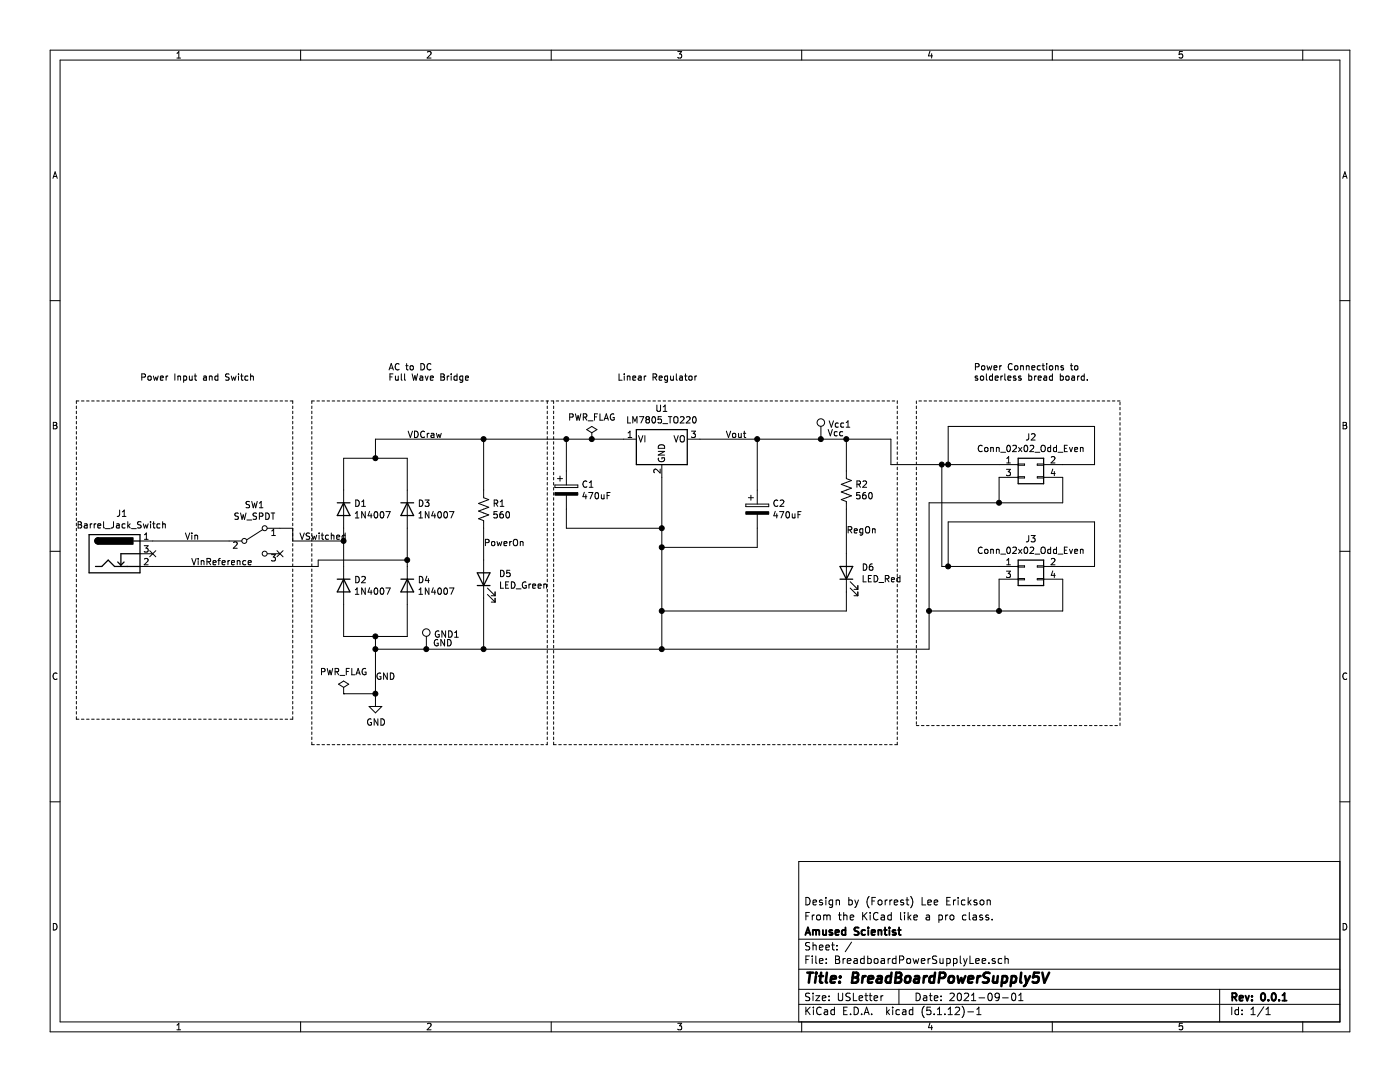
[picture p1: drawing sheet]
EESchema Schematic File Version 4
EELAYER 30 0
EELAYER END
$Descr USLetter 11000 8500
encoding utf-8
Sheet 1 1
Title "BreadBoardPowerSupply5V"
Date "2021-09-01"
Rev "0.0.1"
Comp "Amused Scientist"
Comment1 "From the KiCad like a pro class."
Comment2 "Design by (Forrest) Lee Erickson"
Comment3 ""
Comment4 ""
$EndDescr
$Comp
L Device:CP C1
U 1 1
P 4450 3850
F 0 "C1" H 4568 3896 50  0000 L CNN
F 1 "470uF" H 4568 3805 50  0000 L CNN
F 2 "Capacitor_THT:CP_Radial_D10.0mm_P5.00mm" H 4488 3700 50  0001 C CNN
F 3 "~" H 4450 3850 50  0001 C CNN
	1    4450 3850
	1    0    0    -1  
$EndComp
$Comp
L Device:CP C2
U 1 1
P 5950 4000
F 0 "C2" H 6068 4046 50  0000 L CNN
F 1 "470uF" H 6068 3955 50  0000 L CNN
F 2 "Capacitor_THT:CP_Radial_D6.3mm_P2.50mm" H 5988 3850 50  0001 C CNN
F 3 "~" H 5950 4000 50  0001 C CNN
	1    5950 4000
	1    0    0    -1  
$EndComp
$Comp
L Device:R_US R1
U 1 1
P 3800 4000
F 0 "R1" H 3868 4046 50  0000 L CNN
F 1 "560" H 3868 3955 50  0000 L CNN
F 2 "Resistor_THT:R_Axial_DIN0207_L6.3mm_D2.5mm_P7.62mm_Horizontal" V 3840 3990 50  0001 C CNN
F 3 "~" H 3800 4000 50  0001 C CNN
	1    3800 4000
	1    0    0    -1  
$EndComp
$Comp
L Device:R_US R2
U 1 1
P 6650 3850
F 0 "R2" H 6718 3896 50  0000 L CNN
F 1 "560" H 6718 3805 50  0000 L CNN
F 2 "Resistor_THT:R_Axial_DIN0207_L6.3mm_D2.5mm_P7.62mm_Horizontal" V 6690 3840 50  0001 C CNN
F 3 "~" H 6650 3850 50  0001 C CNN
	1    6650 3850
	1    0    0    -1  
$EndComp
$Comp
L Device:D D1
U 1 1
P 2700 4000
F 0 "D1" V 2654 4080 50  0000 L CNN
F 1 "1N4007" V 2745 4080 50  0000 L CNN
F 2 "Diode_THT:D_DO-41_SOD81_P10.16mm_Horizontal" H 2700 4000 50  0001 C CNN
F 3 "~" H 2700 4000 50  0001 C CNN
	1    2700 4000
	0    1    1    0   
$EndComp
$Comp
L Regulator_Linear:LM7805_TO220 U1
U 1 1
P 5200 3450
F 0 "U1" H 5200 3692 50  0000 C CNN
F 1 "LM7805_TO220" H 5200 3601 50  0000 C CNN
F 2 "Package_TO_SOT_THT:TO-220-3_Vertical" H 5200 3675 50  0001 C CIN
F 3 "https://www.onsemi.cn/PowerSolutions/document/MC7800-D.PDF" H 5200 3400 50  0001 C CNN
	1    5200 3450
	1    0    0    -1  
$EndComp
$Comp
L Device:LED D5
U 1 1
P 3800 4550
F 0 "D5" V 3839 4432 50  0000 R CNN
F 1 "LED_Green" V 3748 4432 50  0000 R CNN
F 2 "LED_THT:LED_D5.0mm" H 3800 4550 50  0001 C CNN
F 3 "~" H 3800 4550 50  0001 C CNN
	1    3800 4550
	0    -1   -1   0   
$EndComp
$Comp
L Device:LED D6
U 1 1
P 6650 4500
F 0 "D6" V 6689 4382 50  0000 R CNN
F 1 "LED_Red" V 6598 4382 50  0000 R CNN
F 2 "LED_THT:LED_D5.0mm" H 6650 4500 50  0001 C CNN
F 3 "~" H 6650 4500 50  0001 C CNN
	1    6650 4500
	0    -1   -1   0   
$EndComp
$Comp
L Connector_Generic:Conn_02x02_Odd_Even J3
U 1 1
P 8050 4450
F 0 "J3" H 8100 4667 50  0000 C CNN
F 1 "Conn_02x02_Odd_Even" H 8100 4576 50  0000 C CNN
F 2 "Connector_PinHeader_2.54mm:PinHeader_2x02_P2.54mm_Vertical" H 8050 4450 50  0001 C CNN
F 3 "~" H 8050 4450 50  0001 C CNN
	1    8050 4450
	1    0    0    -1  
$EndComp
$Comp
L Connector_Generic:Conn_02x02_Odd_Even J2
U 1 1
P 8050 3650
F 0 "J2" H 8100 3867 50  0000 C CNN
F 1 "Conn_02x02_Odd_Even" H 8100 3776 50  0000 C CNN
F 2 "Connector_PinHeader_2.54mm:PinHeader_2x02_P2.54mm_Vertical" H 8050 3650 50  0001 C CNN
F 3 "~" H 8050 3650 50  0001 C CNN
	1    8050 3650
	1    0    0    -1  
$EndComp
$Comp
L Connector:Barrel_Jack_Switch J1
U 1 1
P 900 4350
F 0 "J1" H 957 4667 50  0000 C CNN
F 1 "Barrel_Jack_Switch" H 957 4576 50  0000 C CNN
F 2 "Connector_BarrelJack:BarrelJack_Horizontal" H 950 4310 50  0001 C CNN
F 3 "~" H 950 4310 50  0001 C CNN
	1    900  4350
	1    0    0    -1  
$EndComp
$Comp
L Device:D D3
U 1 1
P 3200 4000
F 0 "D3" V 3154 4080 50  0000 L CNN
F 1 "1N4007" V 3245 4080 50  0000 L CNN
F 2 "Diode_THT:D_DO-41_SOD81_P10.16mm_Horizontal" H 3200 4000 50  0001 C CNN
F 3 "~" H 3200 4000 50  0001 C CNN
	1    3200 4000
	0    1    1    0   
$EndComp
$Comp
L Device:D D2
U 1 1
P 2700 4600
F 0 "D2" V 2654 4680 50  0000 L CNN
F 1 "1N4007" V 2745 4680 50  0000 L CNN
F 2 "Diode_THT:D_DO-41_SOD81_P10.16mm_Horizontal" H 2700 4600 50  0001 C CNN
F 3 "~" H 2700 4600 50  0001 C CNN
	1    2700 4600
	0    1    1    0   
$EndComp
$Comp
L Device:D D4
U 1 1
P 3200 4600
F 0 "D4" V 3154 4680 50  0000 L CNN
F 1 "1N4007" V 3245 4680 50  0000 L CNN
F 2 "Diode_THT:D_DO-41_SOD81_P10.16mm_Horizontal" H 3200 4600 50  0001 C CNN
F 3 "~" H 3200 4600 50  0001 C CNN
	1    3200 4600
	0    1    1    0   
$EndComp
$Comp
L Switch:SW_SPDT SW1
U 1 1
P 2000 4250
F 0 "SW1" H 2000 4535 50  0000 C CNN
F 1 "SW_SPDT" H 2000 4444 50  0000 C CNN
F 2 "digikey-footprints:Switch_Slide_11.6x4mm_EG1218" H 2000 4250 50  0001 C CNN
F 3 "~" H 2000 4250 50  0001 C CNN
	1    2000 4250
	1    0    0    -1  
$EndComp
Wire Wire Line
	2700 3850 2700 3600
Wire Wire Line
	2700 3600 2950 3600
Wire Wire Line
	3200 3600 3200 3850
Wire Wire Line
	2700 4750 2700 5000
Wire Wire Line
	2700 5000 2950 5000
Wire Wire Line
	3200 5000 3200 4750
Wire Wire Line
	3200 4450 3200 4400
Wire Wire Line
	2500 4450 2500 4400
Wire Wire Line
	2500 4400 3200 4400
Connection ~ 3200 4400
Wire Wire Line
	3200 4400 3200 4150
NoConn ~ 1200 4350
Wire Wire Line
	2700 4150 2700 4250
Wire Wire Line
	1200 4250 1800 4250
Wire Wire Line
	1200 4450 2500 4450
Wire Wire Line
	2200 4150 2300 4150
Wire Wire Line
	2300 4150 2300 4250
Wire Wire Line
	2300 4250 2700 4250
Connection ~ 2700 4250
Wire Wire Line
	2700 4250 2700 4450
NoConn ~ 2200 4350
Wire Wire Line
	2950 3600 2950 3450
Wire Wire Line
	2950 3450 3800 3450
Connection ~ 2950 3600
Wire Wire Line
	2950 3600 3200 3600
Wire Wire Line
	4450 3700 4450 3450
Connection ~ 4450 3450
Wire Wire Line
	4450 3450 4650 3450
Wire Wire Line
	3800 3850 3800 3450
Connection ~ 3800 3450
Wire Wire Line
	3800 3450 4450 3450
Wire Wire Line
	3800 4150 3800 4400
Wire Wire Line
	2950 5000 2950 5100
Wire Wire Line
	2950 5100 3350 5100
Wire Wire Line
	5200 5100 5200 4800
Connection ~ 2950 5000
Wire Wire Line
	2950 5000 3200 5000
Wire Wire Line
	4450 4000 4450 4150
Wire Wire Line
	4450 4150 5200 4150
Connection ~ 5200 4150
Wire Wire Line
	5200 4150 5200 3750
Wire Wire Line
	3800 4700 3800 5100
Connection ~ 3800 5100
Wire Wire Line
	3800 5100 5200 5100
Wire Wire Line
	5500 3450 5950 3450
Wire Wire Line
	5950 3450 5950 3850
Wire Wire Line
	5950 4150 5950 4300
Wire Wire Line
	5950 4300 5200 4300
Connection ~ 5200 4300
Wire Wire Line
	5200 4300 5200 4150
Wire Wire Line
	6650 3700 6650 3450
Wire Wire Line
	6650 3450 6450 3450
Connection ~ 5950 3450
Wire Wire Line
	6650 4000 6650 4350
Wire Wire Line
	6650 4650 6650 4800
Wire Wire Line
	6650 4800 5200 4800
Connection ~ 5200 4800
Wire Wire Line
	5200 4800 5200 4300
Wire Wire Line
	7850 3650 7450 3650
Wire Wire Line
	7000 3650 7000 3450
Wire Wire Line
	7000 3450 6650 3450
Connection ~ 6650 3450
Wire Wire Line
	8350 3650 8600 3650
Wire Wire Line
	8600 3650 8600 3350
Wire Wire Line
	8600 3350 7450 3350
Wire Wire Line
	7450 3350 7450 3650
Connection ~ 7450 3650
Wire Wire Line
	7450 3650 7400 3650
Wire Wire Line
	7850 4450 7450 4450
Wire Wire Line
	7400 4450 7400 3650
Connection ~ 7400 3650
Wire Wire Line
	7400 3650 7000 3650
Wire Wire Line
	8350 4450 8600 4450
Wire Wire Line
	8600 4450 8600 4100
Wire Wire Line
	8600 4100 7450 4100
Wire Wire Line
	7450 4100 7450 4450
Connection ~ 7450 4450
Wire Wire Line
	7450 4450 7400 4450
Wire Wire Line
	7850 3750 7850 3950
Wire Wire Line
	7850 3950 8350 3950
Wire Wire Line
	8350 3950 8350 3750
Wire Wire Line
	7850 4550 7850 4800
Wire Wire Line
	7850 4800 8350 4800
Wire Wire Line
	8350 4800 8350 4550
Wire Wire Line
	5200 5100 7300 5100
Connection ~ 5200 5100
Connection ~ 7850 4800
Wire Wire Line
	7300 3950 7300 4800
Connection ~ 7850 3950
Wire Wire Line
	7300 3950 7850 3950
Wire Wire Line
	7300 5100 7300 4800
Connection ~ 7300 4800
Wire Wire Line
	7300 4800 7850 4800
$Comp
L power:PWR_FLAG #FLG0101
U 1 1
P 4650 3450
F 0 "#FLG0101" H 4650 3525 50  0001 C CNN
F 1 "PWR_FLAG" H 4650 3623 50  0000 C CNN
F 2 "" H 4650 3450 50  0001 C CNN
F 3 "~" H 4650 3450 50  0001 C CNN
	1    4650 3450
	1    0    0    -1  
$EndComp
Connection ~ 4650 3450
Wire Wire Line
	4650 3450 4900 3450
$Comp
L power:GND #PWR0101
U 1 1
P 2950 5500
F 0 "#PWR0101" H 2950 5250 50  0001 C CNN
F 1 "GND" H 2955 5327 50  0000 C CNN
F 2 "" H 2950 5500 50  0001 C CNN
F 3 "" H 2950 5500 50  0001 C CNN
	1    2950 5500
	1    0    0    -1  
$EndComp
Wire Wire Line
	2950 5500 2950 5450
Connection ~ 2950 5100
$Comp
L power:PWR_FLAG #FLG0102
U 1 1
P 2700 5450
F 0 "#FLG0102" H 2700 5525 50  0001 C CNN
F 1 "PWR_FLAG" H 2700 5623 50  0000 C CNN
F 2 "" H 2700 5450 50  0001 C CNN
F 3 "~" H 2700 5450 50  0001 C CNN
	1    2700 5450
	1    0    0    -1  
$EndComp
Wire Wire Line
	2700 5450 2950 5450
Connection ~ 2950 5450
Wire Wire Line
	2950 5450 2950 5100
Text Label 1450 4250 0    50   ~ 0
Vin
Text Label 2350 4250 0    50   ~ 0
VSwitched
Text Label 3200 3450 0    50   ~ 0
VDCraw
Text Label 5700 3450 0    50   ~ 0
Vout
Text Label 2950 5350 0    50   ~ 0
GND
Text Label 6650 4200 0    50   ~ 0
RegOn
Text Label 3800 4300 0    50   ~ 0
PowerOn
Text Label 1500 4450 0    50   ~ 0
VinReference
Wire Notes Line
	600  3150 2300 3150
Wire Notes Line
	2300 3150 2300 5650
Wire Notes Line
	2300 5650 600  5650
Wire Notes Line
	600  5650 600  3150
Wire Notes Line
	2450 3150 2450 5850
Wire Notes Line
	2450 5850 4300 5850
Wire Notes Line
	4300 5850 4300 3150
Wire Notes Line
	4350 3150 4350 5850
Wire Notes Line
	4350 5850 7050 5850
Wire Notes Line
	7050 5850 7050 3150
Wire Notes Line
	2450 3150 7050 3150
Wire Notes Line
	7200 3150 7200 5700
Wire Notes Line
	7200 5700 8800 5700
Wire Notes Line
	8800 5700 8800 3150
Wire Notes Line
	8800 3150 7200 3150
Text Notes 1100 3000 0    50   ~ 0
Power Input and Switch
Text Notes 3050 3000 0    50   ~ 0
AC to DC \nFull Wave Bridge
Text Notes 4850 3000 0    50   ~ 0
Linear Regulator
Text Notes 7650 3000 0    50   ~ 0
Power Connections to \nsolderless bread board.
$Comp
L Connector:TestPoint GND1
U 1 1
P 3350 5100
F 0 "GND1" H 3408 5218 50  0000 L CNN
F 1 "GND" H 3400 5150 50  0000 L CNN
F 2 "TestPoint:TestPoint_THTPad_2.5x2.5mm_Drill1.2mm" H 3550 5100 50  0001 C CNN
F 3 "~" H 3550 5100 50  0001 C CNN
	1    3350 5100
	1    0    0    -1  
$EndComp
Connection ~ 3350 5100
Wire Wire Line
	3350 5100 3800 5100
$Comp
L Connector:TestPoint Vcc1
U 1 1
P 6450 3450
F 0 "Vcc1" H 6508 3568 50  0000 L CNN
F 1 "Vcc" H 6500 3500 50  0000 L CNN
F 2 "TestPoint:TestPoint_THTPad_2.5x2.5mm_Drill1.2mm" H 6650 3450 50  0001 C CNN
F 3 "~" H 6650 3450 50  0001 C CNN
	1    6450 3450
	1    0    0    -1  
$EndComp
Connection ~ 6450 3450
Wire Wire Line
	6450 3450 5950 3450
$EndSCHEMATC
